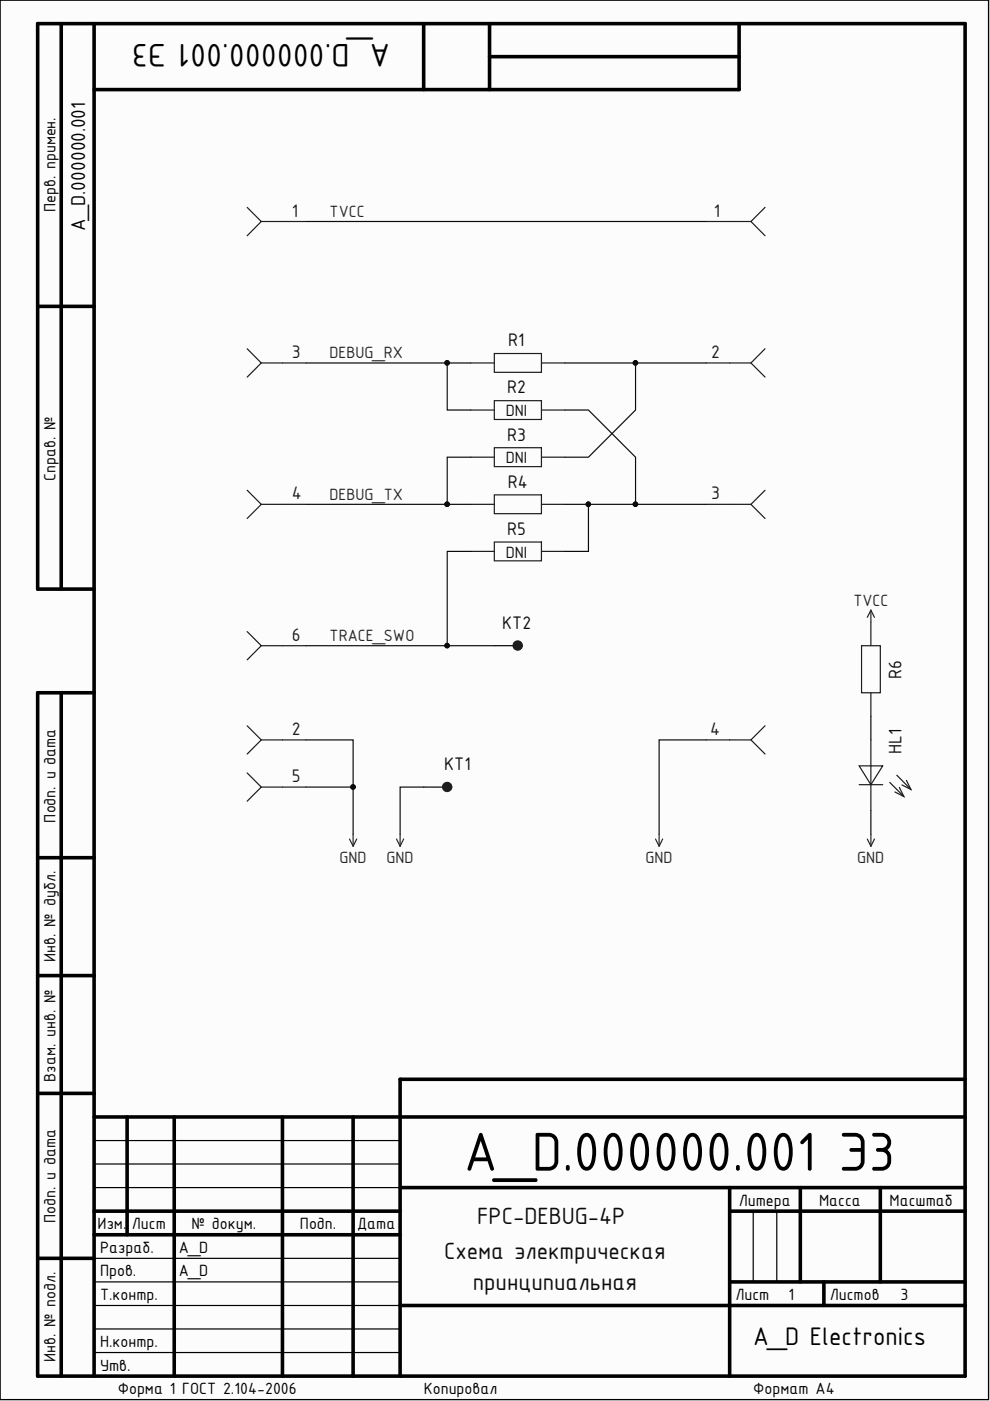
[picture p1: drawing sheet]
<svg xmlns="http://www.w3.org/2000/svg" width="210mm" height="297mm" viewBox="0 0 210 297" stroke-linecap="round" stroke-linejoin="round" font-family="sans-serif">
<path d="M0 0h209.6v296.7h-209.6z" fill="#fcfcfc" stroke="#000" stroke-width=".21"/>
<g fill="none" stroke="#000" stroke-width=".76">
<path d="M13 5v119.9M20 5v286.8M89.8 5v14M103.8 5v14M103.8 12h52.9M156.7 5v14h-136.7M8 65h12M20 124.9h-12v-119.9h196.6v286.8h-196.6v-144.9h12M13 146.9v144.9M8 181.8h12M8 206.8h12M8 231.8h12"/>
<path d="M20 236.8h184.6M27 236.8v25M36.9 236.8v55M59.9 236.8v55M74.9 236.8v55M204.6 228.8h-119.8v63M20 256.8h64.8M84.8 251.8h119.8M154.7 251.8v40M154.7 256.8h49.9M169.7 251.8v20M186.6 251.8v20"/>
<path d="M8 266.8h12M20 261.8h64.8M84.8 276.8h119.8M154.7 271.8h49.9M174.7 271.8v5"/>
</g>
<g fill="none" stroke="#000" stroke-width=".25">
<path d="M0 0h209.6v296.8h-209.6zM104.8 136.9h5M89.8 166.9h5M20 251.8h64.8M20 246.8h64.8M20 241.8h64.8M159.7 256.8v15M164.7 256.8v15M20 266.8h64.8M20 276.8h64.8M20 271.8h64.8M20 281.8h64.8"/>
<path d="M20 286.8h64.8"/>
</g>
<g fill="none" stroke="#262626" stroke-width=".25">
<path d="M184.6 129.4v2.5M184.6 129.4l-.7 1.5M184.6 129.4l.8 1.5M74.1 177.9l.8 1.5M74.9 176.9v2.5M75.6 177.9l-.7 1.5M84.1 177.9l.7 1.5M84.8 176.9v2.5M85.6 177.9l-.8 1.5M139 177.9l.7 1.5M139.7 176.9v2.5M140.5 177.9l-.8 1.5"/>
<path d="M183.9 177.9l.7 1.5M184.6 176.9v2.5M185.4 177.9l-.8 1.5"/>
</g>
<g fill="none" stroke="#1c1c1c" stroke-width=".25">
<path d="M52.4 44l3 3-3 3M55.4 47h9.5M149.7 47h9.5M162.2 44l-3 3 3 3M52.4 73.9l3 3.1-3 3M55.4 77h9.5M99.8 77h5M104.8 75h10v3.9h-10zM114.8 77h5M149.7 77h9.5M162.2 73.9l-3 3.1 3 3M99.8 86.9h5"/>
<path d="M99.8 96.9h5M104.8 85h10v3.9h-10zM104.8 94.9h10v4h-10zM114.8 86.9h5M114.8 96.9h5M52.4 103.9l3 3-3 3M55.4 106.9h9.5M99.8 106.9h5M99.8 116.9h5M104.8 104.9h10v4h-10zM104.8 114.9h10v4h-10zM114.8 106.9h5"/>
<path d="M114.8 116.9h5M149.7 106.9h9.5M162.2 103.9l-3 3 3 3M52.4 133.9l3 3-3 3M55.4 136.9h9.5M182.7 136.9h3.9v10h-3.9zM184.6 131.9v5M52.4 153.9l3 3-3 3M55.4 156.9h9.5M149.7 156.9h9.5M162.2 153.9l-3 3 3 3M184.6 146.9v5"/>
<path d="M184.6 156.9v15M52.4 163.9l3 3-3 3M55.4 166.9h9.5M182.2 162.4h5l-2.6 4zM182.2 166.4h5M188.7 165.9l2.9 3M190.1 164.4l3 3M190.7 167l.9 1.9-1.9-1M192.2 165.5l.9 1.9-1.9-1"/>
</g>
<g fill="#1c1c1c" stroke="#1c1c1c" stroke-width=".25">
<circle cx="109.8" cy="136.9" r=".98"/>
<circle cx="94.8" cy="166.8" r=".97"/>
</g>
<g fill="none" stroke="#0e0e0e" stroke-width=".25">
<path d="M64.9 47h84.8M64.9 77h34.9M94.8 77v9.9h5M119.8 77h29.9M134.8 77v9.9l-10 10h-5M99.8 96.9h-5v10M119.8 86.9h5l10 10v10M64.9 106.9h34.9M99.8 116.9h-5v20M119.8 106.9h29.9M124.8 106.9v10h-5M64.9 136.9h39.9"/>
<path d="M64.9 156.9h10v20M149.7 156.9h-10v20M184.6 151.9v5M64.9 166.9h10M89.8 166.9h-5v10M184.6 171.9v5"/>
</g>
<g fill="#0e0e0e" stroke="#0e0e0e" stroke-width=".21">
<circle cx="74.8" cy="166.9" r=".48"/>
<circle cx="94.8" cy="136.9" r=".48"/>
<circle cx="94.8" cy="76.9" r=".48"/>
<circle cx="134.7" cy="76.9" r=".48"/>
<circle cx="94.8" cy="106.9" r=".48"/>
<circle cx="124.7" cy="106.9" r=".48"/>
<circle cx="134.7" cy="106.9" r=".48"/>
</g>
<text font-size="12.4" x="98.3" y="248.2">A_D.000000.001 Э3</text>
<text font-size="7.4" x="82.7" y="9.4" transform="rotate(-180 82.7 9.4)">A_D.000000.001 Э3</text>
<text font-size="5.8" x="159.7" y="285.3">A_D Electronics</text>
<g font-size="5.4" fill="#0e0e0e">
<text x="101.2" y="259.5">FPC-DEBUG-4P</text>
<text x="94.2" y="267">Схема электрическая</text>
<text x="100.3" y="273.6">принципиальная</text>
</g>
<text font-size="4.6" x="18.1" y="49" transform="rotate(-90 18.1 49)">A_D.000000.001</text>
<g font-size="4.1" fill="#1c1c1c">
<text x="61.9" y="45.9">1</text>
<text x="151.4" y="45.9">1</text>
<text x="61.9" y="75.9">3</text>
<text x="150.8" y="75.9">2</text>
<text x="61.9" y="105.8">4</text>
<text x="150.8" y="105.8">3</text>
<text x="61.9" y="135.8">6</text>
<text x="61.9" y="155.8">2</text>
<text x="150.5" y="155.8">4</text>
<text x="61.9" y="165.8">5</text>
</g>
<g font-size="4.1" fill="#0e0e0e">
<text x="107.7" y="73.4">R1</text>
<text x="107.5" y="83.4">R2</text>
<text x="107.5" y="93.4">R3</text>
<text x="107.7" y="103.4">R4</text>
<text x="107.5" y="113.4">R5</text>
<text x="106.5" y="133.4">KT2</text>
<text x="191.1" y="143.9" transform="rotate(-90 191.1 143.9)">R6</text>
<text x="191.1" y="159.9" transform="rotate(-90 191.1 159.9)">HL1</text>
<text x="94.2" y="163.4">KT1</text>
</g>
<g font-size="3.7">
<text x="11.8" y="45" transform="rotate(-90 11.8 45)">Перв. примен.</text>
<text x="11.8" y="102" transform="rotate(-90 11.8 102)">Справ. №</text>
<text x="11.8" y="174.4" transform="rotate(-90 11.8 174.4)">Подп. и дата</text>
<text x="11.8" y="203.9" transform="rotate(-90 11.8 203.9)">Инв. № дубл.</text>
<text x="11.8" y="229.3" transform="rotate(-90 11.8 229.3)">Взам. инв. №</text>
<text x="156.6" y="255.6">Литера</text>
<text x="173.7" y="255.6">Масса</text>
<text x="188.6" y="255.6">Масштаб</text>
<text x="11.8" y="259.3" transform="rotate(-90 11.8 259.3)">Подп. и дата</text>
<text x="20.7" y="260.6">Изм.</text>
<text x="28" y="260.6">Лист</text>
<text x="40.6" y="260.6">№ докум.</text>
<text x="63.6" y="260.6">Подп.</text>
<text x="75.7" y="260.6">Дата</text>
<text x="21.2" y="265.6">Разраб.</text>
<text x="37.9" y="265.6">A_D</text>
<text x="21.2" y="270.6">Пров.</text>
<text x="21.2" y="275.6">Т.контр.</text>
<text x="37.9" y="270.6">A_D</text>
<text x="156" y="275.6">Лист</text>
<text x="167.2" y="275.6">1</text>
<text x="175.9" y="275.6">Листов</text>
<text x="190.9" y="275.6">3</text>
<text x="21.2" y="285.6">Н.контр.</text>
<text x="11.8" y="288.9" transform="rotate(-90 11.8 288.9)">Инв. № подл.</text>
<text x="21.2" y="290.6">Утв.</text>
<text x="25" y="295.6">Форма 1 ГОСТ 2.104-2006</text>
<text x="89.8" y="295.6">Копировал</text>
<text x="159.7" y="295.6">Формат А4</text>
</g>
<g font-size="3.7" fill="#262626">
<text x="69.9" y="46">TVCC</text>
<text x="69.9" y="76">DEBUG_RX</text>
<text x="69.9" y="106">DEBUG_TX</text>
<text x="180.9" y="128.4">TVCC</text>
<text x="69.9" y="136">TRACE_SWO</text>
<text x="72" y="183">GND</text>
<text x="82" y="183">GND</text>
<text x="136.9" y="183">GND</text>
<text x="181.8" y="183">GND</text>
</g>
<g font-size="3.7" fill="#0e0e0e">
<text x="107.2" y="88.2">DNI</text>
<text x="107.2" y="98.3">DNI</text>
<text x="107.2" y="118.2">DNI</text>
</g>
</svg>
